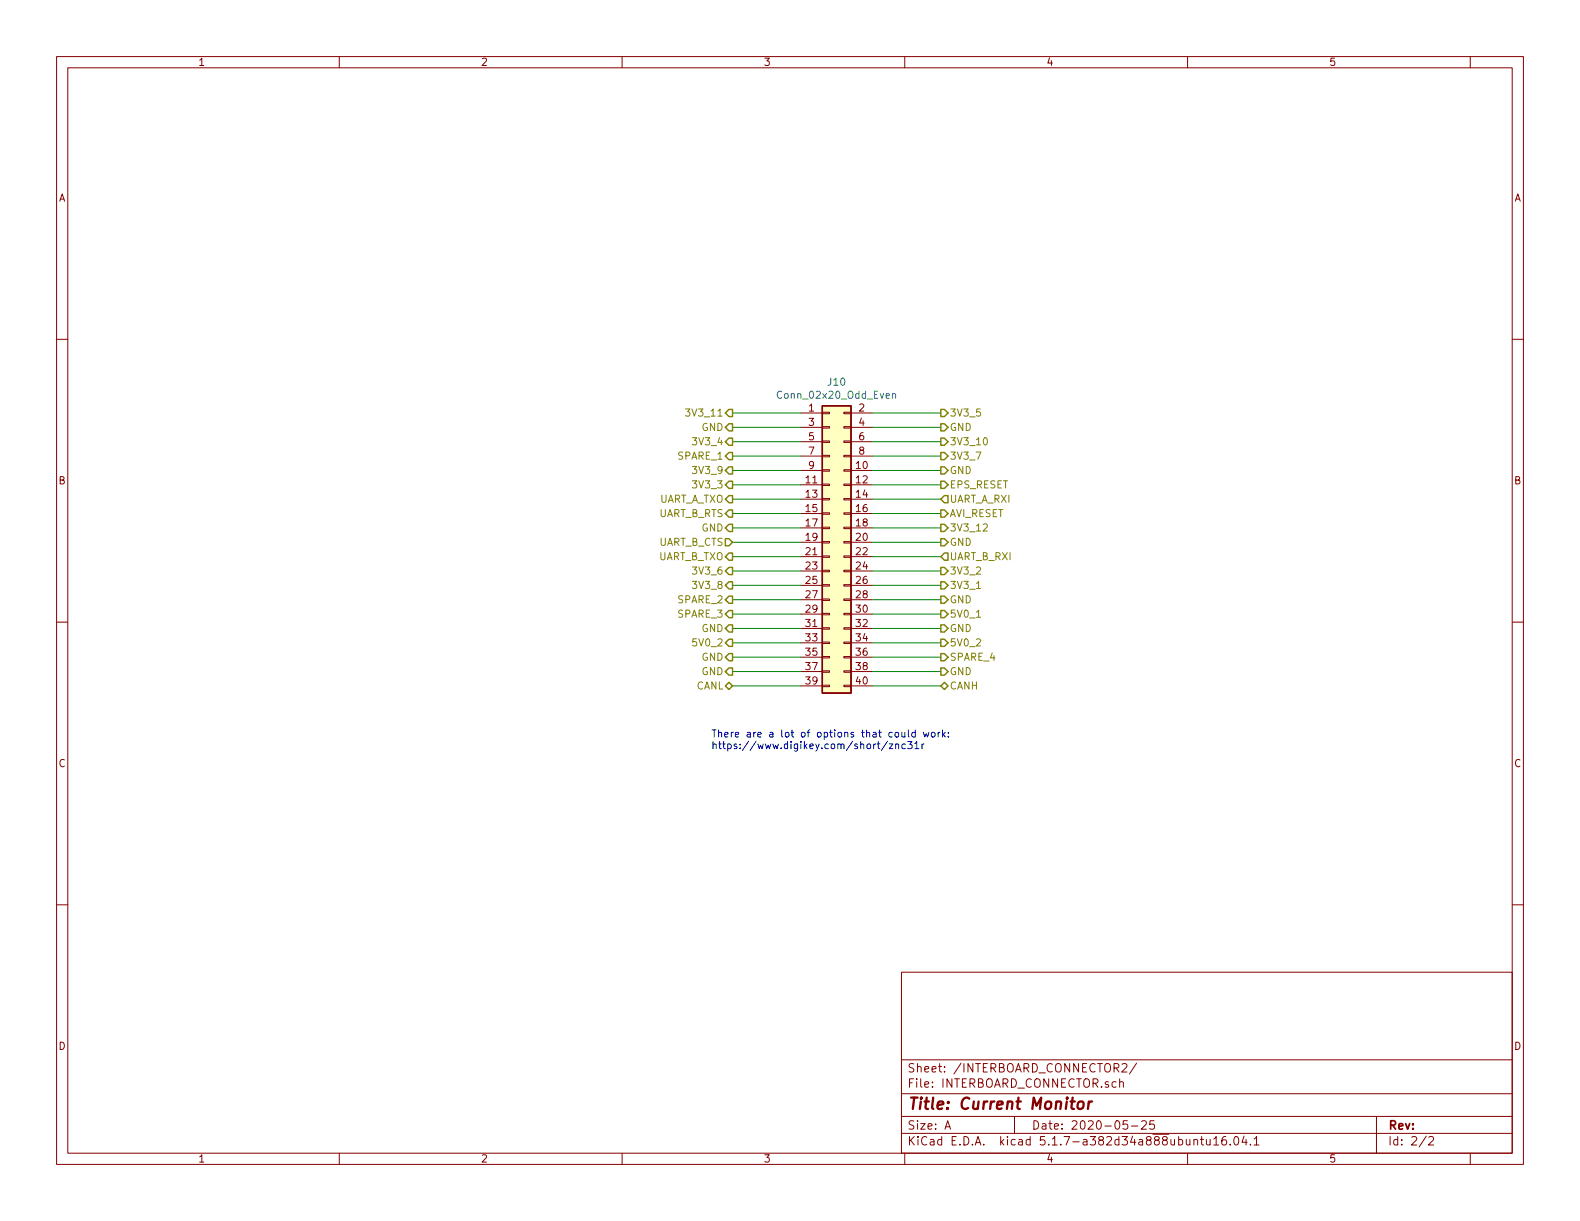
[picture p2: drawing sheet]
<svg xmlns="http://www.w3.org/2000/svg" width="279mm" height="216mm" viewBox="0 0 279 216" stroke-linecap="round" stroke-linejoin="round" font-family="sans-serif">
<g fill="none" stroke="#840000" stroke-width=".18">
<path d="M10 10h259.4v195.9h-259.4zM12 12h255.4v191.9h-255.4zM60 10v2M110 10v2M160 10v2M210 10v2M260 10v2M10 60h2M267.4 60h2M141.6 73h3.8M141.6 75.6h3.8M141.6 78.1h3.8"/>
<path d="M145.4 78h1.3v.2h-1.3zM145.4 75.4h1.3v.3h-1.3zM145.4 72.9h1.3v.3h-1.3zM149.2 78h1.3v.2h-1.3zM149.2 75.4h1.3v.3h-1.3zM149.2 72.9h1.3v.3h-1.3zM150.5 73h3.8M150.5 75.6h3.8M150.5 78.1h3.8M141.6 83.2h3.8M141.6 85.7h3.8M141.6 88.3h3.8"/>
<path d="M141.6 90.8h3.8M141.6 93.3h3.8M141.6 95.9h3.8M141.6 98.4h3.8M141.6 80.6h3.8M145.4 98.3h1.3v.3h-1.3zM145.4 93.2h1.3v.3h-1.3zM145.4 90.7h1.3v.2h-1.3zM145.4 88.1h1.3v.3h-1.3zM145.4 85.6h1.3v.3h-1.3zM145.4 95.8h1.3v.2h-1.3zM145.4 83.1h1.3v.2h-1.3z"/>
<path d="M145.4 80.5h1.3v.3h-1.3zM149.2 98.3h1.3v.3h-1.3zM149.2 93.2h1.3v.3h-1.3zM149.2 90.7h1.3v.2h-1.3zM149.2 88.1h1.3v.3h-1.3zM149.2 85.6h1.3v.3h-1.3zM149.2 95.8h1.3v.2h-1.3zM149.2 83.1h1.3v.2h-1.3zM149.2 80.5h1.3v.3h-1.3zM150.5 83.2h3.8M150.5 85.7h3.8M150.5 88.3h3.8"/>
<path d="M150.5 90.8h3.8M150.5 93.3h3.8M150.5 95.9h3.8M150.5 98.4h3.8M150.5 80.6h3.8M10 110h2M141.6 101h3.8M141.6 103.5h3.8M141.6 106h3.8M141.6 108.6h3.8M141.6 111.1h3.8M141.6 113.7h3.8"/>
<path d="M141.6 116.2h3.8M141.6 118.7h3.8M145.4 100.8h1.3v.3h-1.3zM145.4 103.4h1.3v.2h-1.3zM145.4 105.9h1.3v.3h-1.3zM145.4 108.5h1.3v.2h-1.3zM145.4 111h1.3v.3h-1.3zM145.4 113.5h1.3v.3h-1.3zM145.4 116.1h1.3v.2h-1.3zM145.4 118.6h1.3v.3h-1.3zM149.2 100.8h1.3v.3h-1.3zM149.2 103.4h1.3v.2h-1.3z"/>
<path d="M149.2 105.9h1.3v.3h-1.3zM149.2 108.5h1.3v.2h-1.3zM149.2 111h1.3v.3h-1.3zM149.2 113.5h1.3v.3h-1.3zM149.2 116.1h1.3v.2h-1.3zM149.2 118.6h1.3v.3h-1.3zM150.5 101h3.8M150.5 103.5h3.8M150.5 106h3.8M150.5 108.6h3.8M150.5 111.1h3.8M150.5 113.7h3.8"/>
<path d="M150.5 116.2h3.8M150.5 118.7h3.8M267.4 110h2M141.6 121.3h3.8M145.4 121.2h1.3v.2h-1.3zM149.2 121.2h1.3v.2h-1.3zM150.5 121.3h3.8M10 160h2M267.4 160h2M159.4 171.9h108v32h-108zM159.4 197.4h108M159.4 193.4h108"/>
<path d="M159.4 187.4h108M167.1 199.7l.5-1.5 .5 1.5M167.2 199.2h.8M179.4 197.4v3M198 191.4l.1-.1a.37 .37 0 0 1 .6 .2v.8M198 190.8v1.5M198.4 188.2l.3-.1h.3l.3 .4-1 1.1h1M199.4 198.2h-.7l-.1 .7 .2-.1h.5l.1 .2v.5l-.2 .2-.6-.2M200.1 199.1h1.1M201 188l-1.3 1.9M201.9 198.3l.2-.1h.3l.3 .1v.3v.2l-.9 .9h.9M204.1 198.2h-.7l-.1 .7 .2-.1h.5l.2 .2-.1 .5-.2 .2-.6-.2"/>
<path d="M243.4 197.4v6.5M60 203.9v2M110 203.9v2M159.4 200.4h108M160 203.9v2M210 203.9v2M211.1 201.6l.1-.1a.37 .37 0 0 1 .6 .2v.8M211.1 201.5v1M212.3 201.5h.6M212.5 201v1.3l.4 .2M213.3 201.5v.8a.39 .39 0 0 0 .7 0M214 201.5v1"/>
<path d="M214.6 201.4l.5-.4v1.5M214.6 202.5h.9M216.8 201a.59 .59 0 0 0-.7 .6v.7l.2 .2 .5-.2 .1-.5-.1-.2-.5-.1-.2 .3M217.6 202.3v.2M218.4 201h.1a.81 .81 0 0 1 .6 .6 .81 .81 0 0 1-.3 .8l-.1 .1a.8 .8 0 0 1-.6-.7 .8 .8 0 0 1 .3-.8zM220 200.9l-.4 1.1h.9M220.3 201.5v1M221.1 202.3v.2M221.8 201.4l.4-.4v1.5M221.8 202.5h.8M252.2 200.9l-1.2 1.9M252.7 201.1l.2-.1h.3l.3 .4-.9 1.1h.9"/>
<path d="M260 203.9v2"/>
</g>
<path d="M190.7 194.9a.53 .53 0 0 1 .5-.2 .53 .53 0 0 1 .4 .4v.6a.54 .54 0 0 1-.6 .4 .54 .54 0 0 1-.5-.4zM192.6 194.8l-.2 1.3M193.1 194.8a.54 .54 0 0 0-.6 .3" fill="none" stroke="#840000" stroke-width=".41"/>
<path d="M145.4 71.8h5.1v50.8h-5.1z" fill="#ffffc2" stroke="#ffffc2" stroke-width=".18"/>
<path d="M145.4 71.8h5.1v50.8h-5.1z" fill="none" stroke="#840000" stroke-width=".25"/>
<path d="M157.8 69.7l.2-.1h.3l.1 .8M157.8 69.6v.8" fill="none" stroke="#008484" stroke-width=".18"/>
<g fill="none" stroke="#008400" stroke-width=".18">
<path d="M129.5 78.1h12.1M129.5 75.6h12.1M129.5 73h12.1M154.3 78.1h12.1M154.3 75.6h12.1M154.3 73h12.1M129.5 80.6h12.1M129.5 83.2h12.1M129.5 85.7h12.1M129.5 88.3h12.1M129.5 90.8h12.1M129.5 93.3h12.1"/>
<path d="M129.5 98.4h12.1M129.5 95.9h12.1M154.3 80.6h12.1M154.3 83.2h12.1M154.3 85.7h12.1M154.3 88.3h12.1M154.3 90.8h12.1M154.3 93.3h12.1M154.3 98.4h12.1M154.3 95.9h12.1M129.5 113.7h12.1M129.5 101h12.1"/>
<path d="M129.5 103.5h12.1M129.5 106h12.1M129.5 108.6h12.1M129.5 116.2h12.1M129.5 118.7h12.1M129.5 111.1h12.1M154.3 113.7h12.1M154.3 101h12.1M154.3 103.5h12.1M154.3 106h12.1M154.3 108.6h12.1M154.3 116.2h12.1"/>
<path d="M154.3 118.7h12.1M154.3 111.1h12.1M129.5 121.3h12.1M154.3 121.3h12.1"/>
</g>
<g fill="none" stroke="#848400" stroke-width=".25">
<path d="M128.9 72.4h.6v1.3h-.6l-.6-.7zM128.9 74.9h.6v1.3h-.6l-.6-.6zM128.9 77.5h.6v1.2h-.6l-.6-.6zM166.4 77.5h.6l.6 .6-.6 .6h-.6zM166.4 74.9h.6l.6 .7-.6 .6h-.6zM166.4 72.4h.6l.6 .6-.6 .7h-.6zM128.3 95.3h.6l.6 .6-.6 .6h-.6zM128.9 97.8h.6v1.3h-.6l-.6-.7zM128.9 90.2h.6v1.2h-.6l-.6-.6zM128.9 87.6h.6v1.3h-.6l-.6-.6zM128.9 82.6h.6v1.2h-.6l-.6-.6zM128.9 80h.6v1.3h-.6l-.6-.7z"/>
<path d="M128.9 92.7h.6v1.3h-.6l-.6-.7zM128.9 85.1h.6v1.3h-.6l-.6-.7zM166.4 95.3h.6l.6 .6-.6 .6h-.6zM166.4 92.7h.6l.6 .6-.6 .7h-.6zM166.4 98.4l.6-.6h.6v1.3h-.6zM166.4 90.2h.6l.6 .6-.6 .6h-.6zM166.4 88.3l.6-.7h.6v1.3h-.6zM166.4 82.6h.6l.6 .6-.6 .6h-.6zM166.4 85.1h.6l.6 .6-.6 .7h-.6zM166.4 80h.6l.6 .6-.6 .7h-.6zM128.9 115.6h.6v1.2h-.6l-.6-.6zM128.9 105.4h.6v1.3h-.6l-.6-.7z"/>
<path d="M128.9 113h.6v1.3h-.6l-.6-.6zM128.9 110.5h.6v1.3h-.6l-.6-.7zM128.9 100.3h.6v1.3h-.6l-.6-.6zM128.9 118.1h.6v1.3h-.6l-.6-.7zM128.9 108h.6v1.2h-.6l-.6-.6zM128.9 102.9h.6v1.2h-.6l-.6-.6zM166.4 113h.6l.6 .7-.6 .6h-.6zM166.4 108h.6l.6 .6-.6 .6h-.6zM166.4 115.6h.6l.6 .6-.6 .6h-.6zM166.4 110.5h.6l.6 .6-.6 .7h-.6zM166.4 100.3h.6l.6 .7-.6 .6h-.6zM166.4 102.9h.6l.6 .6-.6 .6h-.6z"/>
<path d="M166.4 118.1h.6l.6 .6-.6 .7h-.6zM166.4 105.4h.6l.6 .6-.6 .7h-.6zM128.9 120.7l.6 .6-.6 .6-.6-.6zM166.4 121.3l.6-.6 .6 .6-.6 .6z"/>
</g>
<path d="M121.2 72.3h.8l-.4 .5 .3 .1v.6l-.1 .1-.6-.1M174 77.5l.2-.1a.69 .69 0 0 1 .4 .6 .69 .69 0 0 1-.4 .7l-.3-.3v-.2zM173.9 92.8l.5-.2 .2 .4-.1 .2-.7 .7h.8M172.7 109.1h.7M172.7 104.1h.7" fill="none" stroke="#848400" stroke-width=".18"/>
<g fill="none" stroke="#0000c2" stroke-width=".18">
<path d="M155.1 131.5h.5M155.3 131.1v1.1l.3 .2M156.9 131.1l-1 1.6M157.3 131.5h.6l-.6 .9h.6M158.3 129.6l.2-.1h.3l.1 .2-.1 .6h-.3l-.2-.1zM158.4 131.7l.2-.2 .3 .1v.8M158.4 131.5v.9M159.5 129.5v.8h.3l.2-.1M160 129.5v.8M160.1 131.6l-.4-.1-.2 .3 .1 .5h.5M160.5 131.1h.8l-.4 .5 .3 .1v.6l-.1 .1-.6-.1M160.6 129.1v1l.2 .2"/>
<path d="M161.8 131.5l.3-.4v1.3M161.8 132.4h.7M161.8 129.5h-.3l-.3 .2 .2 .6h.4M161.8 129.1v1.2M163 131.5v.9M163.3 129.5l.2 .8 .3-.6 .2 .6 .3-.8M163.4 131.5l-.4 .3M164.8 129.5h.3l.3 .2-.2 .6h-.3l-.2-.2zM165.9 129.5v.8M166.2 129.5l-.3 .2M166.7 129.1v1.2M166.8 129.8l.4 .5"/>
<path d="M167.2 129.5l-.5 .5M167.7 130.2v.1M167.7 129.5v.2"/>
</g>
<text font-size="2.8" fill="#840000" x="160.4" y="196.2">Title: Current Monitor</text>
<g font-size="2.1" fill="#840000">
<text x="160.4" y="189.6">Sheet: /INTERBOARD_CONNECTOR2/</text>
<text x="160.4" y="192.3">File: INTERBOARD_CONNECTOR.sch</text>
<text x="160.4" y="202.5">KiCad E.D.A. kicad 5.1.7-a382d34a888ubuntu16.04.1</text>
<text x="160.4" y="199.7">Size: A</text>
<text x="182.4" y="199.7">Date: 2020-05-25</text>
<text x="245.4" y="199.7">Rev:</text>
<text x="245.4" y="202.5">Id: 2/2</text>
</g>
<g font-size="1.8" fill="#840000">
<text x="35" y="11.6">1</text>
<text x="85" y="11.6">2</text>
<text x="135" y="11.6">3</text>
<text x="185" y="11.6">4</text>
<text x="235" y="11.6">5</text>
<text x="10.4" y="35.6">A</text>
<text x="267.8" y="35.6">A</text>
<text x="143" y="72.8">1</text>
<text x="143" y="75.3">3</text>
<text x="143" y="77.9">5</text>
<text x="151.9" y="72.8">2</text>
<text x="151.9" y="75.3">4</text>
<text x="151.9" y="77.9">6</text>
<text x="143" y="80.4">7</text>
<text x="143" y="82.9">9</text>
<text x="151.4" y="82.9">10</text>
<text x="151.9" y="80.4">8</text>
<text x="10.4" y="85.6">B</text>
<text x="142.5" y="85.5">11</text>
<text x="142.5" y="88">13</text>
<text x="151.4" y="85.5">12</text>
<text x="151.4" y="88">14</text>
<text x="267.8" y="85.6">B</text>
<text x="142.5" y="90.6">15</text>
<text x="142.5" y="93.1">17</text>
<text x="142.5" y="95.6">19</text>
<text x="151.4" y="90.6">16</text>
<text x="151.4" y="93.1">18</text>
<text x="151.4" y="95.6">20</text>
<text x="142.5" y="98.2">21</text>
<text x="142.5" y="100.7">23</text>
<text x="151.4" y="98.2">22</text>
<text x="151.4" y="100.7">24</text>
<text x="142.5" y="103.3">25</text>
<text x="142.5" y="105.8">27</text>
<text x="151.4" y="103.3">26</text>
<text x="151.4" y="105.8">28</text>
<text x="142.5" y="108.3">29</text>
<text x="142.5" y="110.9">31</text>
<text x="142.5" y="113.4">33</text>
<text x="151.4" y="108.3">30</text>
<text x="151.4" y="110.9">32</text>
<text x="151.4" y="113.4">34</text>
<text x="142.5" y="116">35</text>
<text x="142.5" y="118.5">37</text>
<text x="151.4" y="116">36</text>
<text x="151.4" y="118.5">38</text>
<text x="142.5" y="121">39</text>
<text x="151.4" y="121">40</text>
<text x="10.4" y="135.6">C</text>
<text x="267.8" y="135.6">C</text>
<text x="10.4" y="185.6">D</text>
<text x="267.8" y="185.6">D</text>
<text x="35" y="205.5">1</text>
<text x="85" y="205.5">2</text>
<text x="135" y="205.5">3</text>
<text x="185" y="205.5">4</text>
<text x="235" y="205.5">5</text>
</g>
<g font-size="1.8" fill="#008484">
<text x="137.9" y="70.5">Conn_02x20_Odd_Even</text>
<text x="146.5" y="68.2">J10</text>
</g>
<g font-size="1.8" fill="#848400">
<text x="121.9" y="73.7">3V3_11</text>
<text x="124.1" y="76.2">GND</text>
<text x="167.9" y="76.2">GND</text>
<text x="167.9" y="73.7">3V3_5</text>
<text x="120" y="81.3">SPARE_1</text>
<text x="122.9" y="83.8">3V3_9</text>
<text x="122.9" y="78.7">3V3_4</text>
<text x="167.9" y="78.7">3V3_10</text>
<text x="167.9" y="83.8">GND</text>
<text x="167.9" y="81.3">3V3_7</text>
<text x="116.2" y="88.9">UART_A_TXO</text>
<text x="122.9" y="86.4">3V3_3</text>
<text x="167.9" y="88.9">UART_A_RXI</text>
<text x="167.9" y="86.4">EPS_RESET</text>
<text x="116.3" y="91.4">UART_B_RTS</text>
<text x="124.1" y="94">GND</text>
<text x="167.9" y="94">3V3_12</text>
<text x="167.9" y="91.4">AVI_RESET</text>
<text x="116.2" y="99.1">UART_B_TXO</text>
<text x="116.3" y="96.5">UART_B_CTS</text>
<text x="122.9" y="101.6">3V3_6</text>
<text x="167.9" y="96.5">GND</text>
<text x="167.9" y="99.1">UART_B_RXI</text>
<text x="167.9" y="101.6">3V3_2</text>
<text x="120" y="106.7">SPARE_2</text>
<text x="122.9" y="104.1">3V3_8</text>
<text x="167.9" y="104.1">3V3_1</text>
<text x="167.9" y="106.7">GND</text>
<text x="120" y="109.2">SPARE_3</text>
<text x="124.1" y="111.8">GND</text>
<text x="167.9" y="109.2">5V0_1</text>
<text x="167.9" y="111.8">GND</text>
<text x="122.9" y="114.3">5V0_2</text>
<text x="124.1" y="116.8">GND</text>
<text x="124.1" y="119.4">GND</text>
<text x="167.9" y="114.3">5V0_2</text>
<text x="167.9" y="116.8">SPARE_4</text>
<text x="167.9" y="119.4">GND</text>
<text x="123.1" y="121.9">CANL</text>
<text x="167.9" y="121.9">CANH</text>
</g>
<g font-size="1.8" fill="#0000c2">
<text x="125.7" y="130.4">There are a lot of options that could work:</text>
<text x="125.7" y="132.5">https://www.digikey.com/short/znc31r</text>
</g>
</svg>
